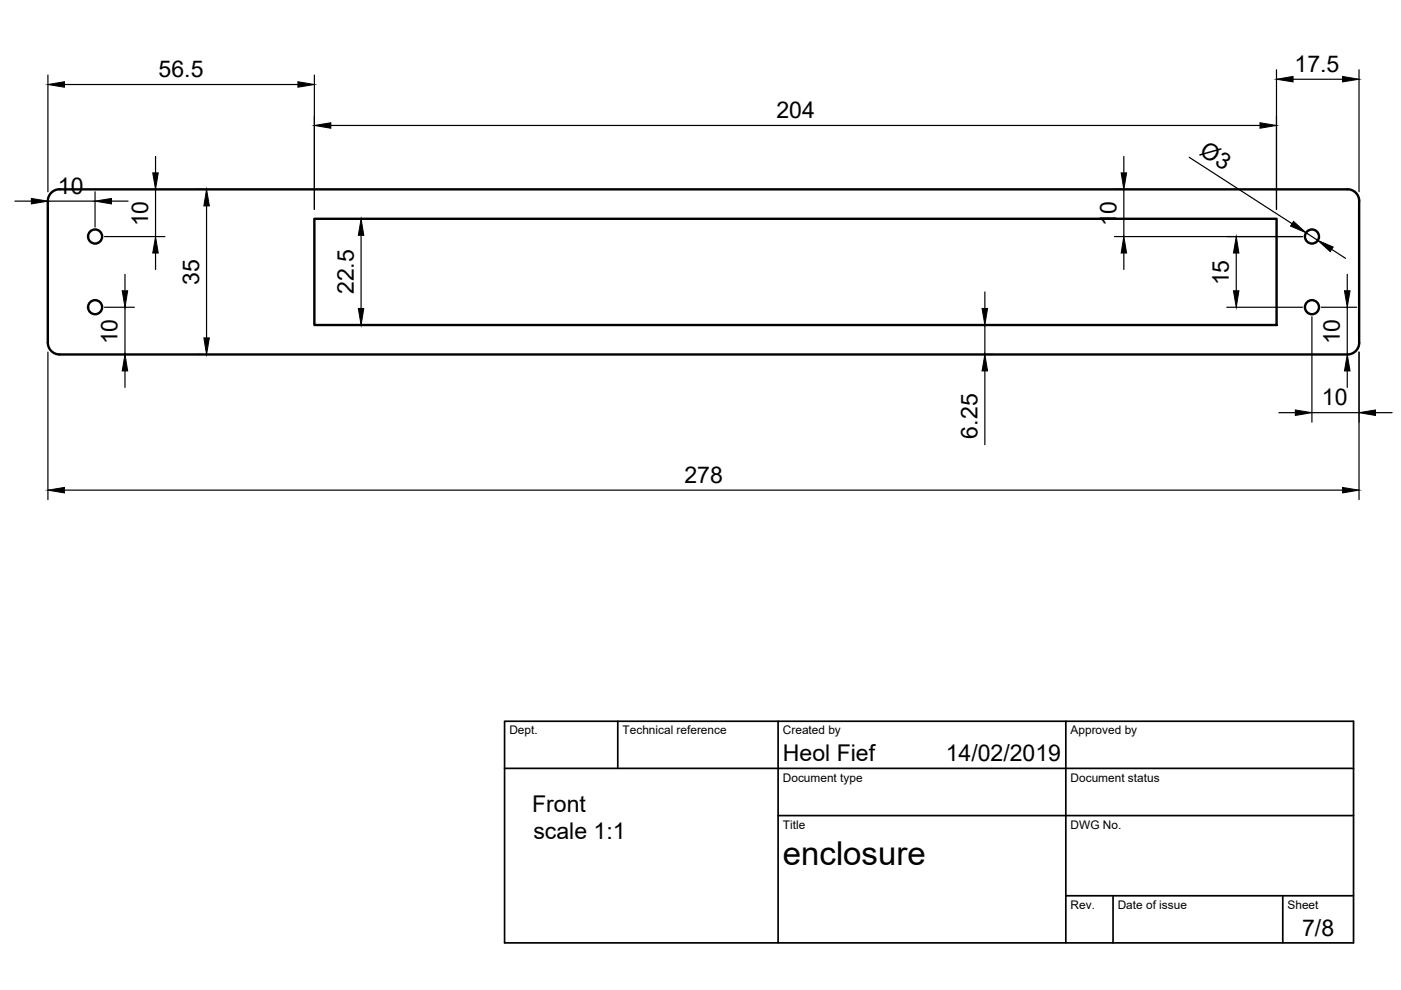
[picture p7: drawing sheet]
<svg xmlns="http://www.w3.org/2000/svg" width="297mm" height="210mm" viewBox="0 0 297 210" stroke-linecap="round" stroke-linejoin="round" font-family="sans-serif">
<!-- layer: Visible -->
<g fill="none" stroke="#000" stroke-width=".51">
<path d="M10.1 42.6v30a2.51 2.51 0 0 0 2.5 2.6M12.6 40.1h273.1M12.6 40.1a2.51 2.51 0 0 0-2.5 2.5M66.7 46.4h204v22.5h-204zM285.7 40.1a2.51 2.51 0 0 1 2.5 2.5M288.2 42.6v30a2.51 2.51 0 0 1-2.5 2.6M12.6 75.2h273.1"/>
<circle cx="20.2" cy="50.1" r="1.49"/>
<circle cx="278.2" cy="50.1" r="1.49"/>
<circle cx="20.2" cy="65.1" r="1.49"/>
<circle cx="278.2" cy="65.1" r="1.49"/>
</g>
<!-- layer: TitleBlock -->
<path d="M107 152.9h180v47h-180zM131 152.9v10M165 152.9v47M226 152.9v47M107 162.9h180M165 172.9h122M226 189.9h61M236 189.9v10M272 189.9v10" fill="none" stroke="#000" stroke-width=".36"/>
<!-- layer: Dimensions -->
<g fill="none" stroke="#000" stroke-width=".25">
<path d="M10.2 15.9v24.8M13.7 17.9h49.5M66.7 15.9v28.5M270.6 14.8v29.6M274.2 16.8h10.4M288.1 14.8v25.9M33 33.2v3.5M70.1 26.6h197M238.3 33.2v3.5M252.1 33.4l21.8 14M3.2 42.6h3.4M10.2 42.6h10"/>
<path d="M20.2 40.7v7.4M22.2 50.2h12.8M23.6 42.6h3.6M26.5 58.2v3.5M33 40.1v10.1M33 53.7v3.4M41.8 40.1h.9M43.8 43.7v27.9M68.6 46.4h9.9M76.6 49.9v15.5M236.3 40.1h1.5M236.3 50.2h39.8"/>
<path d="M238.3 40.1v10.1M238.3 53.7v3.4M262.1 53.7v8M276.9 49.3l2.5 1.7M282.3 52.9l3 1.9M285.6 58.2v3.5M10.2 74.6v31.3M22.2 65.1h6.3M26.5 65.1v10.1M26.5 78.6v3.5M41.8 75.2h.9M68.6 68.9h9.9"/>
<path d="M208.6 75.2h2.2M208.6 68.9h2.2M208.8 61.9v3.5M208.8 68.9v6.3M208.8 78.6v15.7M260.1 65.1h16M278.2 67.2v22.3M280.1 65.1h7.5M285.6 65.1v10.1M285.6 78.6v3.5M288.1 74.6v31.3M271.1 87.5h3.5"/>
<path d="M278.2 87.5h9.9M291.6 87.5h3.5M13.7 103.9h270.9"/>
</g>
<g fill="#000" stroke="#000" stroke-width=".21">
<path d="M10.2 17.9l3.5-.6v1.2zM63.2 17.3l3.5 .6-3.5 .6zM270.6 16.8l3.6-.6v1.2zM284.6 16.2l3.5 .6-3.5 .6zM32.4 36.7h1.1l-.5 3.4zM66.7 26.6l3.4-.6v1.2zM237.7 36.7h1.2l-.6 3.4zM267.1 26l3.5 .6-3.5 .6zM6.6 42.1l3.6 .5-3.6 .6zM20.2 42.6l3.4-.5v1.1zM33 50.2l.5 3.5h-1.1zM43.8 40.1l.6 3.6h-1.2z"/>
<path d="M76.6 46.4l.5 3.5h-1.1zM238.3 50.2l.6 3.5h-1.2zM262.1 50.2l.6 3.5h-1.2zM274.3 46.9l2.6 2.4-3.3-1.4zM279.4 51l3.3 1.4-.7 1zM25.9 61.7h1.2l-.6 3.4zM26.5 75.2l.6 3.4h-1.2zM43.2 71.6h1.2l-.6 3.6zM76 65.4h1.1l-.5 3.5zM208.2 65.4h1.2l-.6 3.5zM208.8 75.2l.6 3.4h-1.2zM261.5 61.7h1.2l-.6 3.4z"/>
<path d="M285.1 61.7h1.1l-.6 3.4zM285.6 75.2l.6 3.4h-1.1zM274.6 86.9l3.6 .6-3.6 .6zM288.1 87.5l3.5-.6v1.2zM10.2 103.9l3.5-.6v1.2zM284.6 103.3l3.5 .6-3.5 .6z"/>
</g>
<text font-size="7" x="166" y="183.4">enclosure</text>
<g font-size="4.9">
<text x="33.6" y="16.4">56.5</text>
<text x="274.5" y="15.2">17.5</text>
<text x="164.6" y="25.1">204</text>
<text x="254.1" y="32.7" transform="rotate(33 254.1 32.7)">Ø3</text>
<text x="12.3" y="41.1">10</text>
<text x="31.4" y="48" transform="rotate(-90 31.4 48)">10</text>
<text x="236.7" y="48" transform="rotate(-90 236.7 48)">10</text>
<text x="42.2" y="60.4" transform="rotate(-90 42.2 60.4)">35</text>
<text x="75" y="62.4" transform="rotate(-90 75 62.4)">22.5</text>
<text x="260.5" y="60.5" transform="rotate(-90 260.5 60.5)">15</text>
<text x="24.9" y="73" transform="rotate(-90 24.9 73)">10</text>
<text x="284.1" y="73" transform="rotate(-90 284.1 73)">10</text>
<text x="280.3" y="85.9">10</text>
<text x="207.2" y="93" transform="rotate(-90 207.2 93)">6.25</text>
<text x="145.1" y="102.4">278</text>
<text x="166" y="161.4">Heol Fief</text>
<text x="200.5" y="161.4">14/02/2019</text>
<text x="112.8" y="172.1">Front</text>
<text x="113.1" y="177.9">scale 1:1</text>
<text x="276.1" y="198.6">7/8</text>
</g>
<g font-size="2.5">
<text x="108" y="155.7">Dept.</text>
<text x="132" y="155.7">Technical reference</text>
<text x="166" y="155.7">Created by</text>
<text x="227" y="155.7">Approved by</text>
<text x="166" y="165.7">Document type</text>
<text x="227" y="165.7">Document status</text>
<text x="166" y="175.7">Title</text>
<text x="227" y="175.7">DWG No.</text>
<text x="227" y="192.7">Rev.</text>
<text x="237" y="192.7">Date of issue</text>
<text x="273" y="192.7">Sheet</text>
</g>
</svg>
